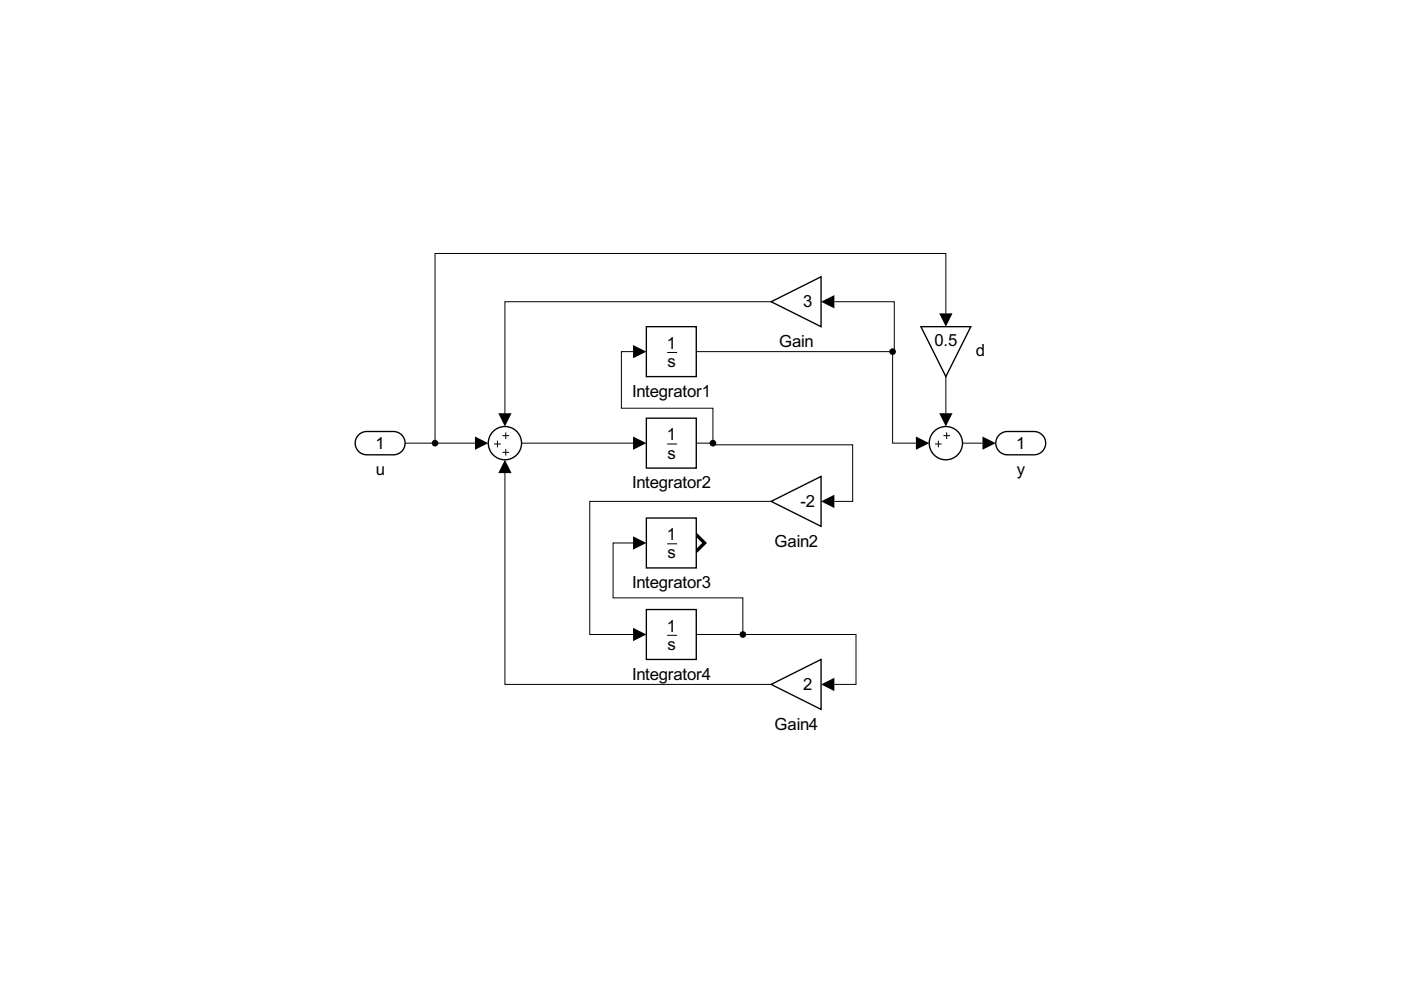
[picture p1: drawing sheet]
<svg xmlns="http://www.w3.org/2000/svg" width="297mm" height="210mm" viewBox="0 0 297 210" stroke-linecap="round" stroke-linejoin="round" font-family="sans-serif">
<path d="M141.4 74.7h2.2" fill="none" stroke="#000" stroke-width=".21"/>
<path d="M137 69.3h10.6v10.5h-10.6z" fill="none" stroke="#000" stroke-width=".29"/>
<path d="M137 88.7h10.6v10.6h-10.6z" fill="#fff"/>
<path d="M141.4 94.1h2.2" fill="none" stroke="#000" stroke-width=".21"/>
<path d="M137 88.7h10.6v10.6h-10.6z" fill="none" stroke="#000" stroke-width=".29"/>
<path d="M147.6 113.4l1.8 1.7-1.8 1.8" fill="none" stroke="#000" stroke-width=".71"/>
<path d="M137 109.8h10.6v10.6h-10.6z" fill="#fff"/>
<path d="M141.4 115.3h2.2" fill="none" stroke="#000" stroke-width=".21"/>
<path d="M137 109.8h10.6v10.6h-10.6z" fill="none" stroke="#000" stroke-width=".29"/>
<path d="M137 129.2h10.6v10.6h-10.6z" fill="#fff"/>
<path d="M141.4 134.7h2.2" fill="none" stroke="#000" stroke-width=".21"/>
<path d="M137 129.2h10.6v10.6h-10.6z" fill="none" stroke="#000" stroke-width=".29"/>
<path d="M212 92l1-.4 .6-.1h5.6a2.47 2.47 0 0 1 2.5 2.5 2.47 2.47 0 0 1-2.5 2.4h-5.6a2.47 2.47 0 0 1-2.3-1.6 2.47 2.47 0 0 1 .7-2.8z" fill="#fff"/>
<path d="M211.7 92.4a2.46 2.46 0 0 1 1.9-.9h5.6a2.47 2.47 0 0 1 2.5 2.5 2.47 2.47 0 0 1-2.5 2.4h-5.6a2.47 2.47 0 0 1-2.2-1.4 2.47 2.47 0 0 1 .3-2.6z" fill="none" stroke="#000" stroke-width=".29"/>
<path d="M75.8 92.4a2.46 2.46 0 0 1 2-.9h5.6a2.47 2.47 0 0 1 2.5 2.5 2.47 2.47 0 0 1-2.5 2.4h-5.6a2.47 2.47 0 0 1-2.3-1.4 2.47 2.47 0 0 1 .3-2.6z" fill="#fff"/>
<path d="M75.8 92.4a2.46 2.46 0 0 1 2-.9h5.6a2.47 2.47 0 0 1 2.5 2.5 2.47 2.47 0 0 1-2.5 2.4h-5.6a2.47 2.47 0 0 1-2.3-1.4 2.47 2.47 0 0 1 .3-2.6z" fill="none" stroke="#000" stroke-width=".29"/>
<circle cx="107.1" cy="94" r="3.5" fill="#fff"/>
<path d="M104.8 94.1h1.4M105.5 93.4v1.4M106.5 92.4h1.4M106.5 95.9h1.4M107.2 91.7v1.4M107.2 95.2v1.4" fill="none" stroke="#000" stroke-width=".21"/>
<circle cx="107.1" cy="94" r="3.5" fill="none" stroke="#000" stroke-width=".29"/>
<path d="M163.5 64l10.6-5.3v10.6z" fill="#fff"/>
<path d="M163.5 64l10.6-5.3v10.6z" fill="none" stroke="#000" stroke-width=".29"/>
<path d="M163.5 145.1l10.6-5.3v10.6z" fill="#fff"/>
<path d="M163.5 145.1l10.6-5.3v10.6z" fill="none" stroke="#000" stroke-width=".29"/>
<path d="M163.5 106.3l10.6-5.3v10.6z" fill="#fff"/>
<path d="M163.5 106.3l10.6-5.3v10.6z" fill="none" stroke="#000" stroke-width=".29"/>
<path d="M195.2 69.3h10.6l-5.3 10.5z" fill="#fff"/>
<path d="M195.2 69.3h10.6l-5.3 10.5z" fill="none" stroke="#000" stroke-width=".29"/>
<circle cx="200.5" cy="94" r="3.5" fill="#fff"/>
<g fill="none" stroke="#000" stroke-width=".21">
<path d="M134.2 74.6h-2.5v12h19.5v7.4M147.6 74.6h41.7M163.5 64h-56.4v23.6M176.9 64h12.7v10.6h-.3M189.3 74.6v19.4h4.9M200.5 66.4v-12.7h-108.3v40.3M200.5 79.8v7.8M85.9 94h14.8M110.6 94h23.6M147.6 94h3.6M151.2 94v.3h29.6v12h-3.9M198.2 94.1h1.5"/>
<path d="M199 93.4v1.4M200 92.4h1.4M200.7 91.7v1.4M204.1 94h4.2M107.1 100.3v44.8h56.4M134.2 115.1h-4.2v11.7h27.5v7.7M163.5 106.3h-38.5v28.2h9.2M147.6 134.5h9.9M157.5 134.5h24v10.6h-4.6"/>
</g>
<circle cx="200.5" cy="94" r="3.5" fill="none" stroke="#000" stroke-width=".29"/>
<g fill="#000">
<path d="M134.2 73.1l2.8 1.5-2.8 1.4zM174.1 64l2.8-1.4v2.8zM199.1 66.4h2.9l-1.5 2.9zM100.7 92.5l2.8 1.5-2.8 1.4zM105.6 87.6h2.9l-1.4 2.8zM107.1 97.5l1.4 2.8h-2.9zM134.2 92.5l2.8 1.5-2.8 1.4zM194.2 92.5l2.8 1.5-2.8 1.4zM199.1 87.6h2.9l-1.5 2.8zM208.3 92.5l2.8 1.5-2.8 1.4zM134.2 113.7l2.8 1.4-2.8 1.4zM174.1 106.3l2.8-1.4v2.8z"/>
<path d="M134.2 133.1l2.8 1.4-2.8 1.4zM174.1 145.1l2.8-1.4v2.8z"/>
</g>
<g fill="#000">
<circle cx="189.3" cy="74.6" r=".71"/>
<circle cx="92.2" cy="94" r=".71"/>
<circle cx="151.2" cy="94" r=".71"/>
<circle cx="157.5" cy="134.5" r=".71"/>
</g>
<g font-size="4">
<text x="170.3" y="65.2">3</text>
<text x="141.4" y="73.9">1</text>
<text x="141.5" y="77.8">s</text>
<text x="165.2" y="73.6">Gain</text>
<text x="198.1" y="73.3">0.5</text>
<text x="206.9" y="75.5">d</text>
<text x="134" y="84.2">Integrator1</text>
<text x="79.6" y="95.1">1</text>
<text x="141.4" y="93.3">1</text>
<text x="215.4" y="95.1">1</text>
<text x="79.7" y="100.7">u</text>
<text x="141.5" y="97.2">s</text>
<text x="215.6" y="100.7">y</text>
<text x="134" y="103.6">Integrator2</text>
<text x="169.7" y="107.5">-2</text>
<text x="141.4" y="114.5">1</text>
<text x="141.5" y="118.4">s</text>
<text x="164.2" y="115.9">Gain2</text>
<text x="134" y="124.7">Integrator3</text>
<text x="141.4" y="133.9">1</text>
<text x="141.5" y="137.8">s</text>
<text x="134" y="144.1">Integrator4</text>
<text x="170.3" y="146.3">2</text>
<text x="164.2" y="154.7">Gain4</text>
</g>
</svg>
